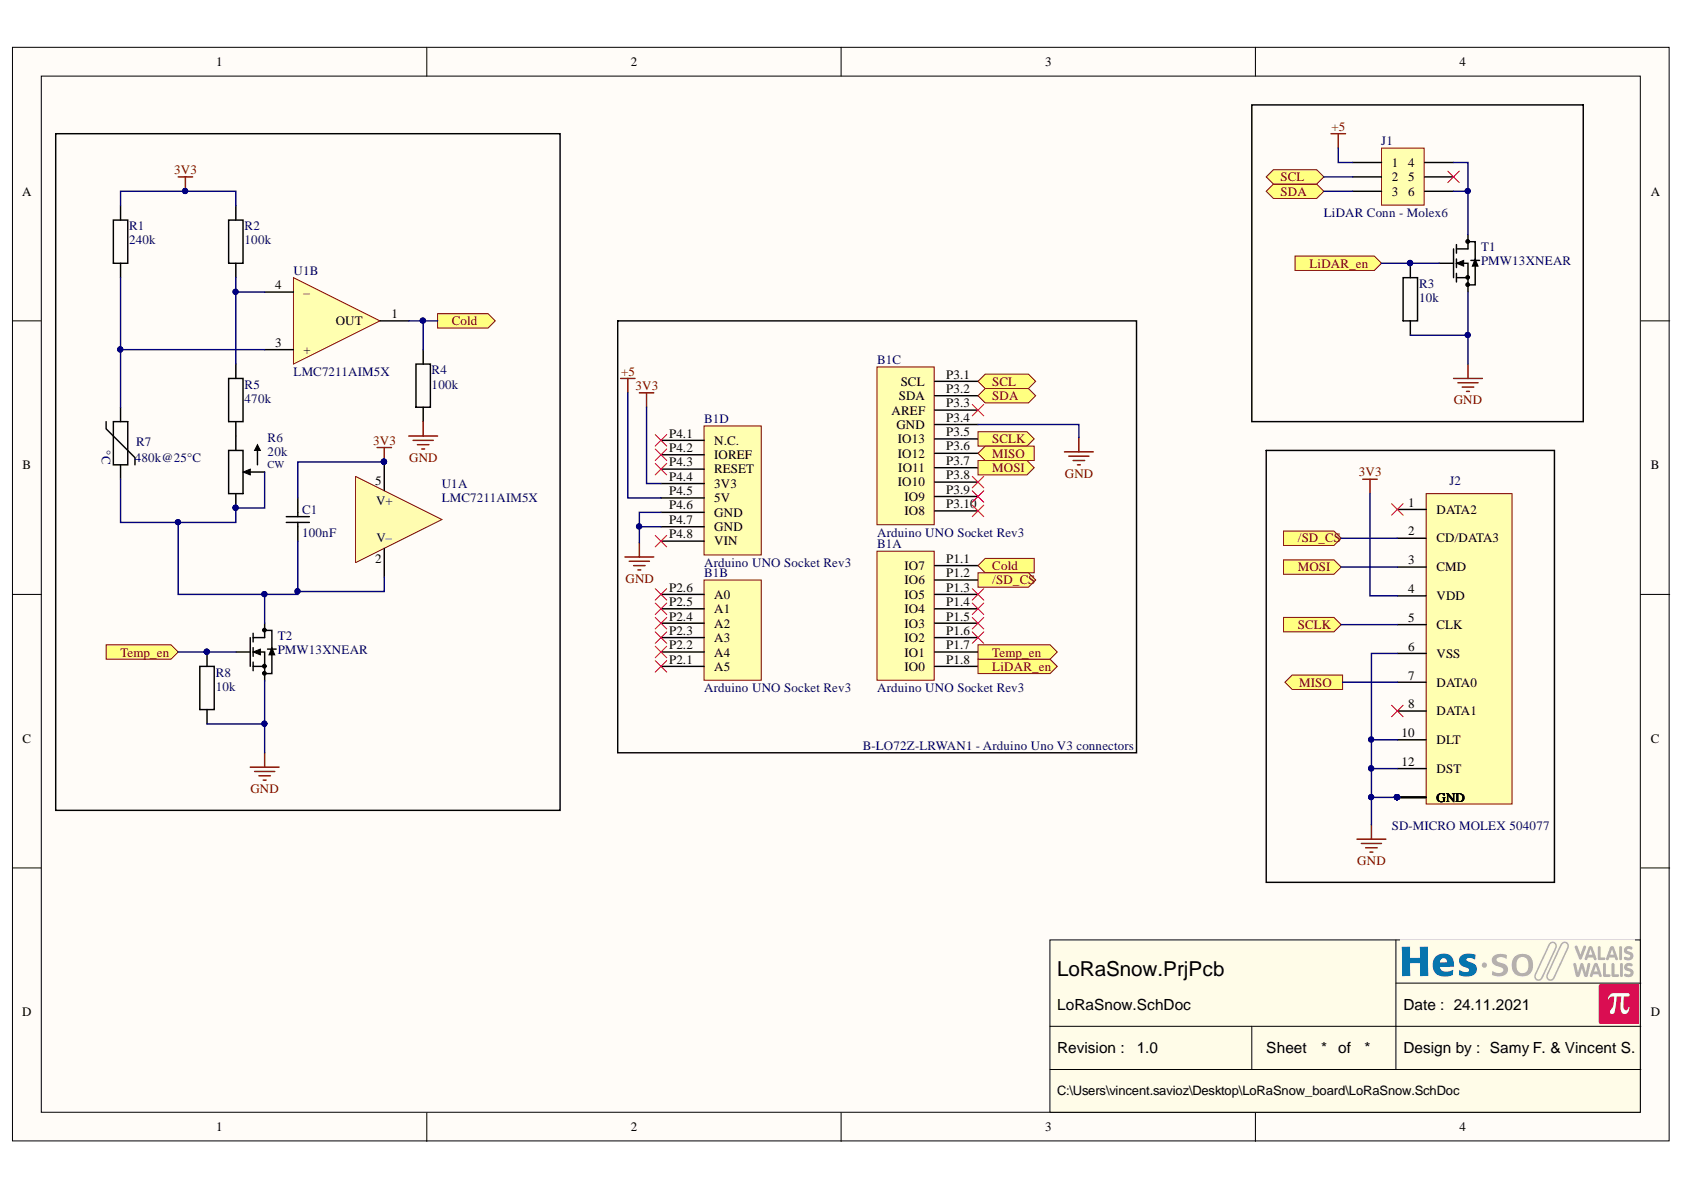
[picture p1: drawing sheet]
# Altium project LoRaSnow.PrjPcb
PcbDate: dd.mm.yyyy; PcbDesigner: name; PcbRevision: 1.0; SchematicDate: 24.11.2021; SchematicDesigner: Samy F. & Vincent S.; SchematicRevision: 1.0
1 sheet, 15 parts. Net scope: flat (ports and power ports of the same name join across sheets).
Board file: LoRaSnow.PcbDoc

## Sheet LoRaSnow.SchDoc
size A4; CompanyName: HESSO; Address1: Route du Rawyl 47; Address2: 1950 Sion; Address3: Switzerland; PageSetup: Record=PageOptions¦CenterHorizontal=True¦CenterVertical=True¦PrintScale=1.00¦XCorrection=1.00¦YCorrection=1.00¦PrintKind=1¦BorderSize=5000000¦LeftOffset=0¦BottomOffset=0¦Orientation=2¦PaperLength=1000¦PaperWidth=1000¦Scale=100¦PaperSource=15¦PrintQuality=1200¦MediaType=1¦DitherType=10¦PrintScaleMode=1¦PaperKind=A4¦PaperIndex=9

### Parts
B1  Arduino UNO Socket Rev3  [Arduino Uno Socket Rev3]  (parts A,B,C,D of 4)
C1  100nF  [CAPACITOR 1608 REFLOW]
J1  LiDAR Conn - Molex6  [MOLEX 43045-0600]
J2  SD-MICRO MOLEX 504077  [SD MICRO MOLEX 504077]
R1  240k  [RESISTOR 1608 REFLOW]
R2  100k  [RESISTOR 1608 REFLOW]
R3  10k  [RESISTOR 1608 REFLOW]
R4  100k  [RESISTOR 1608 REFLOW]
R5  470k  [RESISTOR 1608 REFLOW]
R6  20k  [Trimmer BOURNS 3266W]
R7  480k@25°C  [RESISTOR 1608 REFLOW]
R8  10k  [RESISTOR 1608 REFLOW]
T1  PMW13XNEAR  [SOT23 P0.95 C1.6x3.0 H1.3]
T2  PMW13XNEAR  [SOT23 P0.95 C1.6x3.0 H1.3]
U1  LMC7211AIM5X  [SOT23-5 P0.95 C1.6x3.0 H1.3]  (parts A,B of 2)

### Blocks framed on the sheet
B-LO72Z-LRWAN1 - Arduino Uno V3 connectors: B1

### Ports
/SD_CS (in), /SD_CS (out), Cold (in), Cold (out), LiDAR_en (in), LiDAR_en (out), MISO (in), MISO (out), MOSI (in), MOSI (out), SCL (bidir), SCLK (in), SCLK (out), SDA (bidir), Temp_en (in), Temp_en (out)

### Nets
3V3: B1.P4.4(3V3) C1.2 J2.4(VDD) R1.2 R2.2 U1.5(V+)
+5: B1.P4.5(5V) J1.1
GND: B1.P3.4(GND) B1.P4.6(GND) B1.P4.7(GND) J2.6(VSS) J2.9(GND) J2.10(DLT) J2.11(GND) J2.12(DST) J2.13(GND) J2.14(GND) J2.15(GND) J2.16(GND) R3.1 R4.1 R8.1 T1.2(S) T2.2(S)
NetB1_P1.1: B1.P1.1(IO7) R4.2 U1.1(OUT) ; port Cold
NetB1_P1.2: B1.P1.2(IO6) J2.2(CD/DATA3) ; port /SD_CS
NetB1_P1.7: B1.P1.7(IO1) R8.2 T2.1(G) ; port Temp_en
NetB1_P1.8: B1.P1.8(IO0) R3.2 T1.1(G) ; port LiDAR_en
NetB1_P3.1: B1.P3.1(SCL) J1.2 ; port SCL
NetB1_P3.2: B1.P3.2(SDA) J1.3 ; port SDA
NetB1_P3.5: B1.P3.5(IO13) J2.5(CLK) ; port SCLK
NetB1_P3.6: B1.P3.6(IO12) J2.7(DATA0) ; port MISO
NetB1_P3.7: B1.P3.7(IO11) J2.3(CMD) ; port MOSI
NetC1_1: C1.1 R6.1 R6.2(WIPER) R7.2 T2.3(D) U1.2(V–)
NetJ1_4: J1.4 J1.6 T1.3(D)
NetR1_1: R1.1 R7.1 U1.3(+)
NetR2_1: R2.1 R5.2 U1.4(–)
NetR5_1: R5.1 R6.3

Not connected (* = marked no-connect by the designer): B1 P1.3(IO5)* P1.4(IO4)* P1.5(IO3)* P1.6(IO2)* P2.1(A5)* P2.2(A4)* P2.3(A3)* P2.4(A2)* P2.5(A1)* P2.6(A0)* P3.3(AREF)* P3.8(IO10)* P3.9(IO9)* P3.10(IO8)* P4.1(N.C.)* P4.2(IOREF)* P4.3(RESET)* P4.8(VIN)*; J1 5*; J2 1(DATA2)* 8(DATA1)*

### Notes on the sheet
- Date :
- Revision :
- Sheet
- of
- Design by :
